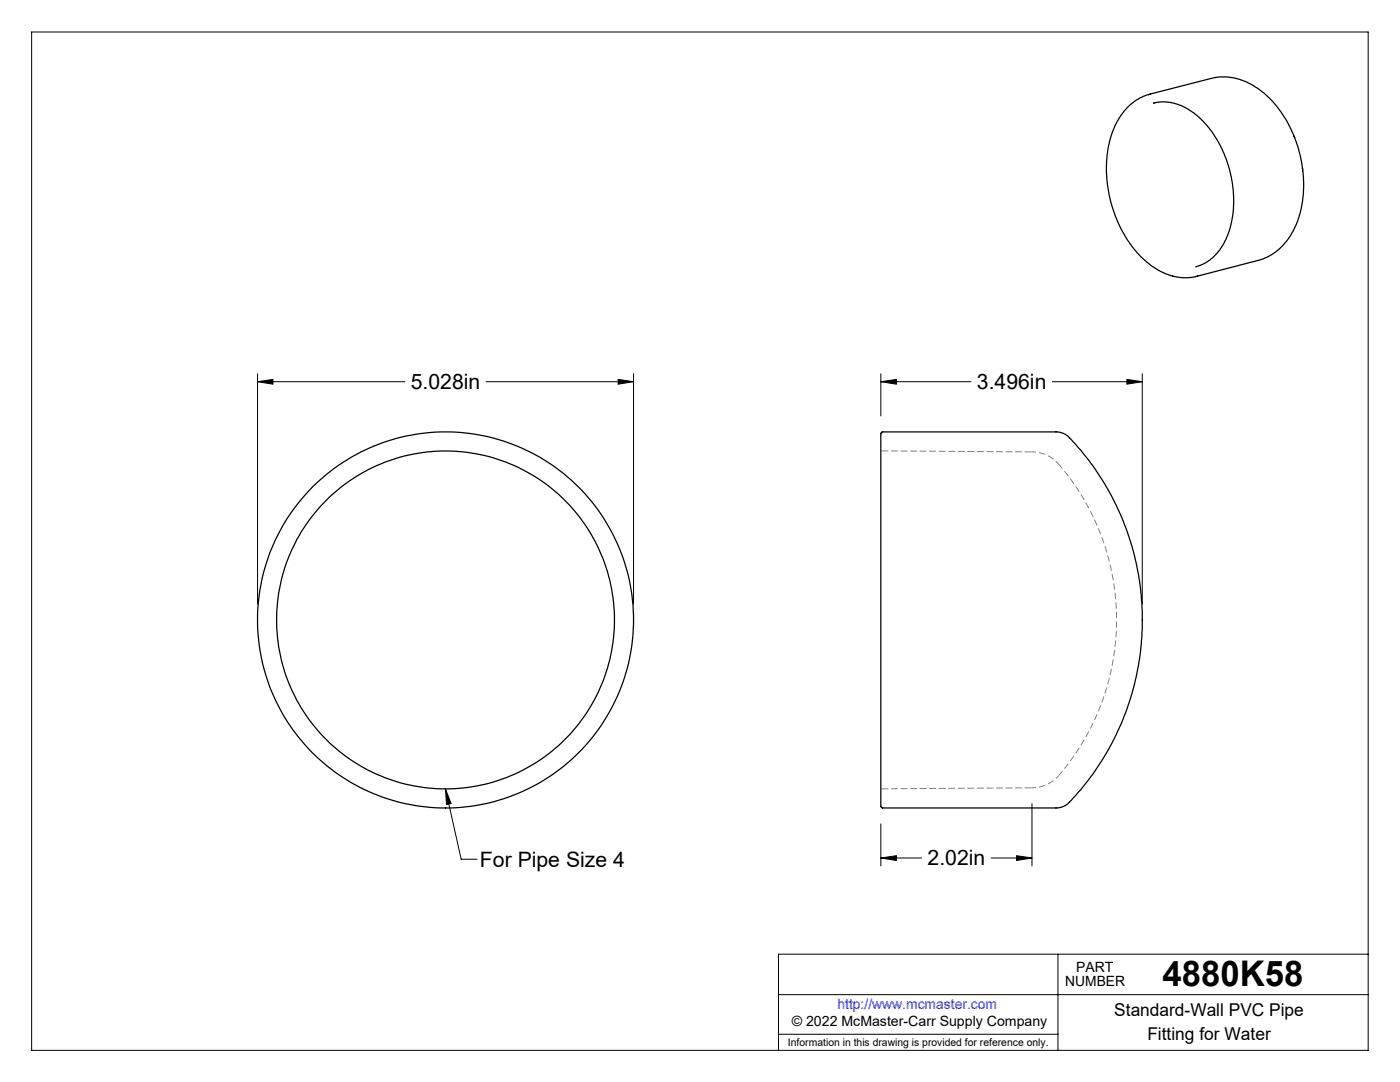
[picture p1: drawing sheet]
<svg xmlns="http://www.w3.org/2000/svg" width="279mm" height="216mm" viewBox="0 0 279 216" stroke-linecap="round" stroke-linejoin="round" font-family="sans-serif">
<g fill="none" stroke="#000" stroke-width=".2">
<path d="M6.3 6.4h266.7v203.2h-266.7zM51.4 76.2l3.1-.5v1zM51.4 74.6v45.9M51.4 76.2h29.4M97 76.2h29.4M123.4 75.7l3 .5-3 .5zM126.4 74.6v45.9M175.8 76.2l3.1-.5v1zM175.8 76.2h18M175.8 74.6v8.4M210 76.2h18M224.9 75.7l3.1 .5-3.1 .5z"/>
<path d="M228 74.6v45.9M88.9 157.4l3.1 14h3.2M88.9 157.4l1.1 2.9-.9 .2zM175.8 171.2l3.1-.5v1zM175.8 164.4v8.4M175.8 171.2h8.1M197.8 171.2h8.2M202.9 170.7l3.1 .5-3.1 .5zM206 160.4v12.4M155.4 198.5h117.6M211.1 190.4v19.2M273 190.4h-117.6v19.2"/>
<path d="M155.4 206.4h55.7"/>
</g>
<path d="M211.3 92.6a7 7 0 0 0-5.3-2.4M206 157.2a7 7 0 0 0 5.3-2.4" fill="none" stroke="#808080" stroke-width=".2" stroke-dasharray="1.3 .6" stroke-dashoffset=".5" stroke-linecap="butt"/>
<path d="M211.3 154.8a47.6 47.6 0 0 0 0-62.2" fill="none" stroke="#808080" stroke-width=".2" stroke-dasharray="1.3 .6" stroke-dashoffset=".1" stroke-linecap="butt"/>
<path d="M175.8 90l30.2 .2M175.8 157.4l30.2-.2" fill="none" stroke="#808080" stroke-width=".2" stroke-dasharray="1.3 .6" stroke-dashoffset="-.2"/>
<path d="M206 90.2h.1M206 157.2h.1" fill="none" stroke="#808080" stroke-width=".2" stroke-dasharray="1.3 .6"/>
<g fill="#000">
<path d="M88.9 157.4l1.1 2.9-.9 .2z"/>
<path d="M51.4 76.2l3.1-.5v1zM123.4 75.7l3 .5-3 .5zM175.8 171.2l3.1-.5v1zM202.9 170.7l3.1 .5-3.1 .5zM175.8 76.2l3.1-.5v1zM224.9 75.7l3.1 .5-3.1 .5z"/>
</g>
<g fill="none" stroke="#000" stroke-width=".25">
<path d="M229.4 18.8l13.2-3.3 2.2-.2 2.6 .5 1.5 .6 1.9 1.1 1.5 1.1 1.5 1.5 1.3 1.5 1.3 1.9 2 3.9M229.6 18.8l-2.3 .8-1.5 1.1-.9 .9-1.7 2.1-1.3 2.8-.8 3.4-.3 3.1 .2 3.6 .7 3.9 1.4 3.8 2 3.7 1.8 2.4 2 1.9 2.6 1.8 2.8 1.1 1.2 .2h1.6l1.9-.3M230.2 20.6l2.3-.3 1.9 .3 2.4 1 2.2 1.5 2 2.1 2.2 3.2 1.5 3.2 .7 2.4 .7 4.1 .1 2.8-.2 2.3-.7 3-1.1 2.5-1.6 2.1-1.5 1.3-1 .6-1.4 .5M258.3 27.2l1.2 3.9 .5 2.7M259.9 33.5l.3 4-.2 2.3-.4 2-.6 2.3-.7 1.5-.8 1.5-1.4 1.8-1.9 1.6-2.1 1.1-13.3 3.5M175.9 86.3l.2-.1h34.6a3.5 3.5 0 0 1 2.7 1.1 52.6 52.6 0 0 1-.5 73.2l-1 .5-.9 .2h-34.9a.55 .55 0 0 1-.3-.8z"/>
<circle cx="88.9" cy="123.7" r="37.5"/>
<circle cx="88.9" cy="123.7" r="33.7"/>
</g>
<text font-size="7.1" x="232" y="196.8">4880K58</text>
<g font-size="4.2">
<text x="82" y="77.6">5.028in</text>
<text x="195" y="77.6">3.496in</text>
<text x="95.8" y="172.9">For Pipe Size 4</text>
<text x="185.1" y="172.6">2.02in</text>
</g>
<g font-size="3.5">
<text x="222.4" y="202.8">Standard-Wall PVC Pipe</text>
<text x="229" y="207.5">Fitting for Water</text>
</g>
<g font-size="2.8">
<text x="212.6" y="196.8">NUMBER</text>
<text x="214.8" y="194">PART</text>
<text x="158" y="204.8">© 2022 McMaster-Carr Supply Company</text>
</g>
<text font-size="2.8" fill="#00f" x="167.1" y="201.4">http://www.mcmaster.com</text>
<text font-size="2.1" x="157.3" y="208.6">Information in this drawing is provided for reference only.</text>
</svg>
